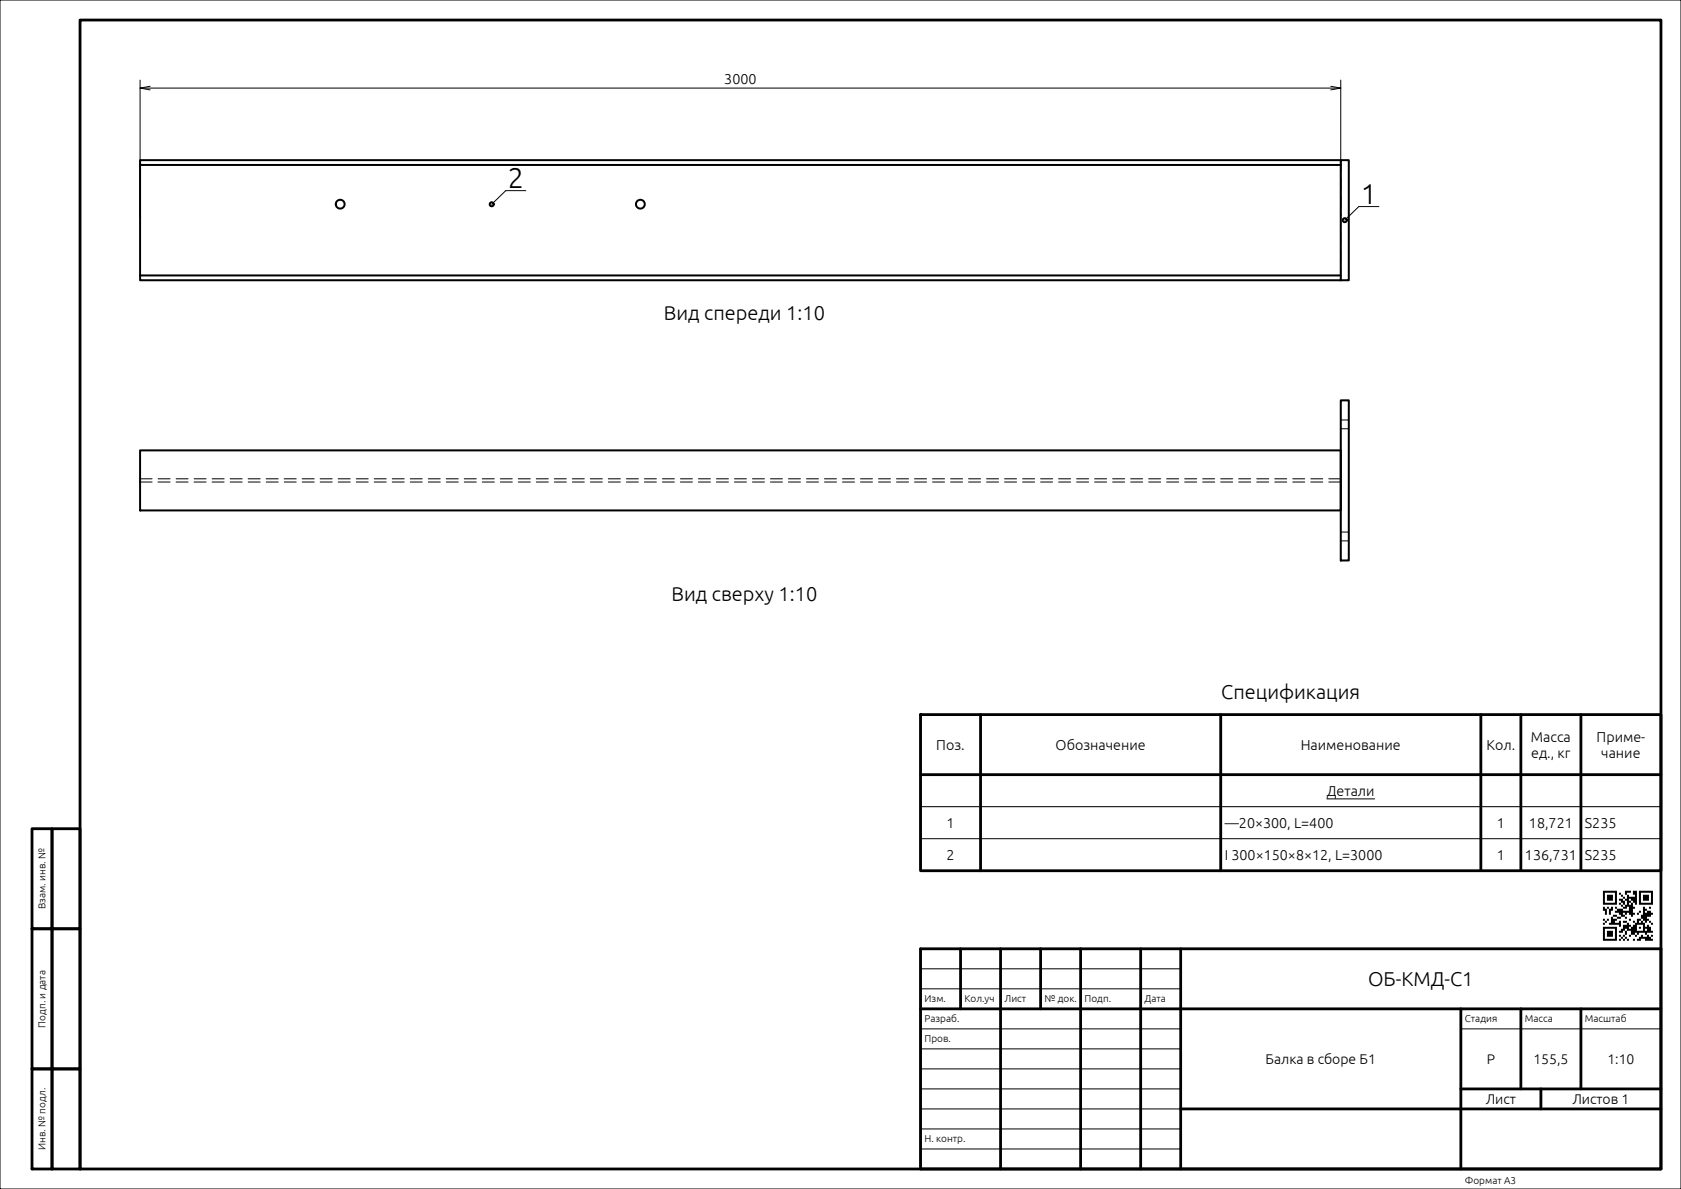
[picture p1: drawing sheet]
<svg xmlns="http://www.w3.org/2000/svg" width="420mm" height="297mm" viewBox="0 0 420 297" stroke-linecap="round" stroke-linejoin="round" font-family="sans-serif">
<g fill="none" stroke="#000" stroke-width=".25">
<path d="M0 0h420v297h-420zM35 20v34M35 22h300M37.5 21.6l-2.5 .4 2.5 .5M332.5 21.6l2.5 .4-2.5 .5M335 20v34M131.4 47.6h-5l-3.5 3.4M344.5 51.6h-5l-3.5 3.4M331.5 199.6h12M230 201.5h185M230 209.5h185M230 257h65"/>
<path d="M230 247h65M230 242h65M365 257h50M230 277h65M230 272h65M230 267h65M230 262h65M230 287h65M230 282h65"/>
</g>
<g fill="none" stroke="#000" stroke-width=".7">
<path d="M20 5h395v287h-395zM230 178.5h185v39h-185zM245 178.5v39M305 178.5v39M370 178.5v39M380 178.5v39M395 178.5v39M230 193.5h185M8 207h5v25h-5zM13 207h7v25h-7zM8 232h5v35h-5zM13 232h7v35h-7z"/>
<path d="M230 237h185v55h-185zM240 237v15M250 237v55M260 237v15M270 237v55M285 237v55M295 237v55M230 252h185M365 252v40M380 252v20M395 252v20M8 267h5v25h-5z"/>
<path d="M13 267h7v25h-7zM295 277h120M365 272h50M385 272v5"/>
</g>
<path d="M400.5 222.5v.5h.5v-.5zM401 222.5v.5h.5v-.5zM401.5 222.5v.5h.5v-.5zM402 222.5v.5h.5v-.5zM402.5 222.5v.5h.5v-.5zM403 222.5v.5h.5v-.5zM403.5 222.5v.5h.5v-.5zM406 222.5v.5h.5v-.5zM406.5 222.5v.5h.5v-.5zM407 222.5v.5h.5v-.5zM408 222.5v.5h.5v-.5zM408.5 222.5v.5h.5v-.5zM409.5 222.5v.5h.5v-.5zM410 222.5v.5h.5v-.5zM410.5 222.5v.5h.5v-.5zM411 222.5v.5h.5v-.5zM411.5 222.5v.5h.5v-.5zM412 222.5v.5h.5v-.5zM412.5 222.5v.5h.5v-.5zM400.5 223v.5h.5v-.5zM403.5 223v.5h.5v-.5zM404.5 223v.5h.5v-.5zM406 223v.5h.5v-.5zM408 223v.5h.5v-.5zM408.5 223v.5h.5v-.5zM409.5 223v.5h.5v-.5zM412.5 223v.5h.5v-.5zM400.5 223.5v.5h.5v-.5zM401.5 223.5v.5h.5v-.5zM402 223.5v.5h.5v-.5zM402.5 223.5v.5h.5v-.5zM403.5 223.5v.5h.5v-.5zM405 223.5v.5h.5v-.5zM406.5 223.5v.5h.5v-.5zM408.5 223.5v.5h.5v-.5zM409.5 223.5v.5h.5v-.5zM410.5 223.5v.5h.5v-.5zM411 223.5v.5h.5v-.5zM411.5 223.5v.5h.5v-.5zM412.5 223.5v.5h.5v-.5zM400.5 224v.5h.5v-.5zM401.5 224v.5h.5v-.5zM402 224v.5h.5v-.5zM402.5 224v.5h.5v-.5zM403.5 224v.5h.5v-.5zM405.5 224v.5h.5v-.5zM406.5 224v.5h.5v-.5zM407 224v.5h.5v-.5zM407.5 224v.5h.5v-.5zM408 224v.5h.5v-.5zM408.5 224v.5h.5v-.5zM409.5 224v.5h.5v-.5zM410.5 224v.5h.5v-.5zM411 224v.5h.5v-.5zM411.5 224v.5h.5v-.5zM412.5 224v.5h.5v-.5zM400.5 224.5v.5h.5v-.5zM401.5 224.5v.5h.5v-.5zM402 224.5v.5h.5v-.5zM402.5 224.5v.5h.5v-.5zM403.5 224.5v.5h.5v-.5zM404.5 224.5v.5h.5v-.5zM405 224.5v.5h.5v-.5zM406 224.5v.5h.5v-.5zM406.5 224.5v.5h.5v-.5zM407.5 224.5v.5h.5v-.5zM408 224.5v.5h.5v-.5zM408.5 224.5v.5h.5v-.5zM409.5 224.5v.5h.5v-.5zM410.5 224.5v.5h.5v-.5zM411 224.5v.5h.5v-.5zM411.5 224.5v.5h.5v-.5zM412.5 224.5v.5h.5v-.5zM400.5 225v.5h.5v-.5zM403.5 225v.5h.5v-.5zM405 225v.5h.5v-.5zM405.5 225v.5h.5v-.5zM406.5 225v.5h.5v-.5zM407 225v.5h.5v-.5zM408 225v.5h.5v-.5zM408.5 225v.5h.5v-.5zM409.5 225v.5h.5v-.5zM412.5 225v.5h.5v-.5zM400.5 225.5v.5h.5v-.5zM401 225.5v.5h.5v-.5zM401.5 225.5v.5h.5v-.5zM402 225.5v.5h.5v-.5zM402.5 225.5v.5h.5v-.5zM403 225.5v.5h.5v-.5zM403.5 225.5v.5h.5v-.5zM404.5 225.5v.5h.5v-.5zM405.5 225.5v.5h.5v-.5zM406.5 225.5v.5h.5v-.5zM407.5 225.5v.5h.5v-.5zM408.5 225.5v.5h.5v-.5zM409.5 225.5v.5h.5v-.5zM410 225.5v.5h.5v-.5zM410.5 225.5v.5h.5v-.5zM411 225.5v.5h.5v-.5zM411.5 225.5v.5h.5v-.5zM412 225.5v.5h.5v-.5zM412.5 225.5v.5h.5v-.5zM405 226v.5h.5v-.5zM406 226v.5h.5v-.5zM406.5 226v.5h.5v-.5zM407 226v.5h.5v-.5zM407.5 226v.5h.5v-.5zM400.5 226.5v.5h.5v-.5zM401.5 226.5v.5h.5v-.5zM402.5 226.5v.5h.5v-.5zM403.5 226.5v.5h.5v-.5zM405.5 226.5v.5h.5v-.5zM406 226.5v.5h.5v-.5zM407 226.5v.5h.5v-.5zM407.5 226.5v.5h.5v-.5zM408 226.5v.5h.5v-.5zM410.5 226.5v.5h.5v-.5zM412 226.5v.5h.5v-.5zM400.5 227v.5h.5v-.5zM401 227v.5h.5v-.5zM402 227v.5h.5v-.5zM402.5 227v.5h.5v-.5zM404 227v.5h.5v-.5zM404.5 227v.5h.5v-.5zM405 227v.5h.5v-.5zM407 227v.5h.5v-.5zM407.5 227v.5h.5v-.5zM410.5 227v.5h.5v-.5zM411 227v.5h.5v-.5zM401 227.5v.5h.5v-.5zM402 227.5v.5h.5v-.5zM403.5 227.5v.5h.5v-.5zM404 227.5v.5h.5v-.5zM404.5 227.5v.5h.5v-.5zM405 227.5v.5h.5v-.5zM405.5 227.5v.5h.5v-.5zM406 227.5v.5h.5v-.5zM406.5 227.5v.5h.5v-.5zM407 227.5v.5h.5v-.5zM407.5 227.5v.5h.5v-.5zM409.5 227.5v.5h.5v-.5zM410.5 227.5v.5h.5v-.5zM411.5 227.5v.5h.5v-.5zM412 227.5v.5h.5v-.5zM401 228v.5h.5v-.5zM402 228v.5h.5v-.5zM404.5 228v.5h.5v-.5zM405 228v.5h.5v-.5zM406 228v.5h.5v-.5zM407 228v.5h.5v-.5zM407.5 228v.5h.5v-.5zM408 228v.5h.5v-.5zM409 228v.5h.5v-.5zM410.5 228v.5h.5v-.5zM411 228v.5h.5v-.5zM411.5 228v.5h.5v-.5zM412 228v.5h.5v-.5zM412.5 228v.5h.5v-.5zM403 228.5v.5h.5v-.5zM403.5 228.5v.5h.5v-.5zM405 228.5v.5h.5v-.5zM405.5 228.5v.5h.5v-.5zM407.5 228.5v.5h.5v-.5zM410 228.5v.5h.5v-.5zM410.5 228.5v.5h.5v-.5zM411 228.5v.5h.5v-.5zM411.5 228.5v.5h.5v-.5zM412 228.5v.5h.5v-.5zM402.5 229v.5h.5v-.5zM404 229v.5h.5v-.5zM404.5 229v.5h.5v-.5zM406 229v.5h.5v-.5zM410 229v.5h.5v-.5zM410.5 229v.5h.5v-.5zM411 229v.5h.5v-.5zM400.5 229.5v.5h.5v-.5zM401.5 229.5v.5h.5v-.5zM402.5 229.5v.5h.5v-.5zM403 229.5v.5h.5v-.5zM403.5 229.5v.5h.5v-.5zM407 229.5v.5h.5v-.5zM409 229.5v.5h.5v-.5zM409.5 229.5v.5h.5v-.5zM410.5 229.5v.5h.5v-.5zM411 229.5v.5h.5v-.5zM411.5 229.5v.5h.5v-.5zM401 230v.5h.5v-.5zM402.5 230v.5h.5v-.5zM403 230v.5h.5v-.5zM404.5 230v.5h.5v-.5zM405.5 230v.5h.5v-.5zM406 230v.5h.5v-.5zM408 230v.5h.5v-.5zM409 230v.5h.5v-.5zM410 230v.5h.5v-.5zM411 230v.5h.5v-.5zM412 230v.5h.5v-.5zM400.5 230.5v.5h.5v-.5zM402 230.5v.5h.5v-.5zM402.5 230.5v.5h.5v-.5zM403 230.5v.5h.5v-.5zM403.5 230.5v.5h.5v-.5zM404 230.5v.5h.5v-.5zM404.5 230.5v.5h.5v-.5zM406.5 230.5v.5h.5v-.5zM408.5 230.5v.5h.5v-.5zM409 230.5v.5h.5v-.5zM409.5 230.5v.5h.5v-.5zM410 230.5v.5h.5v-.5zM410.5 230.5v.5h.5v-.5zM412.5 230.5v.5h.5v-.5zM404.5 231v.5h.5v-.5zM405.5 231v.5h.5v-.5zM406 231v.5h.5v-.5zM406.5 231v.5h.5v-.5zM407 231v.5h.5v-.5zM408 231v.5h.5v-.5zM408.5 231v.5h.5v-.5zM410.5 231v.5h.5v-.5zM411.5 231v.5h.5v-.5zM400.5 231.5v.5h.5v-.5zM401 231.5v.5h.5v-.5zM401.5 231.5v.5h.5v-.5zM402 231.5v.5h.5v-.5zM402.5 231.5v.5h.5v-.5zM403 231.5v.5h.5v-.5zM403.5 231.5v.5h.5v-.5zM405.5 231.5v.5h.5v-.5zM406 231.5v.5h.5v-.5zM406.5 231.5v.5h.5v-.5zM407.5 231.5v.5h.5v-.5zM408 231.5v.5h.5v-.5zM408.5 231.5v.5h.5v-.5zM409.5 231.5v.5h.5v-.5zM410.5 231.5v.5h.5v-.5zM411 231.5v.5h.5v-.5zM411.5 231.5v.5h.5v-.5zM412 231.5v.5h.5v-.5zM400.5 232v.5h.5v-.5zM403.5 232v.5h.5v-.5zM405 232v.5h.5v-.5zM405.5 232v.5h.5v-.5zM406.5 232v.5h.5v-.5zM407 232v.5h.5v-.5zM407.5 232v.5h.5v-.5zM408 232v.5h.5v-.5zM408.5 232v.5h.5v-.5zM410.5 232v.5h.5v-.5zM411.5 232v.5h.5v-.5zM412 232v.5h.5v-.5zM400.5 232.5v.5h.5v-.5zM401.5 232.5v.5h.5v-.5zM402 232.5v.5h.5v-.5zM402.5 232.5v.5h.5v-.5zM403.5 232.5v.5h.5v-.5zM404.5 232.5v.5h.5v-.5zM405 232.5v.5h.5v-.5zM406 232.5v.5h.5v-.5zM407.5 232.5v.5h.5v-.5zM408 232.5v.5h.5v-.5zM408.5 232.5v.5h.5v-.5zM409 232.5v.5h.5v-.5zM409.5 232.5v.5h.5v-.5zM410 232.5v.5h.5v-.5zM410.5 232.5v.5h.5v-.5zM411 232.5v.5h.5v-.5zM411.5 232.5v.5h.5v-.5zM412 232.5v.5h.5v-.5zM412.5 232.5v.5h.5v-.5zM400.5 233v.5h.5v-.5zM401.5 233v.5h.5v-.5zM402 233v.5h.5v-.5zM402.5 233v.5h.5v-.5zM403.5 233v.5h.5v-.5zM406 233v.5h.5v-.5zM407.5 233v.5h.5v-.5zM408 233v.5h.5v-.5zM409 233v.5h.5v-.5zM411 233v.5h.5v-.5zM400.5 233.5v.5h.5v-.5zM401.5 233.5v.5h.5v-.5zM402 233.5v.5h.5v-.5zM402.5 233.5v.5h.5v-.5zM403.5 233.5v.5h.5v-.5zM404.5 233.5v.5h.5v-.5zM405.5 233.5v.5h.5v-.5zM407 233.5v.5h.5v-.5zM408.5 233.5v.5h.5v-.5zM410 233.5v.5h.5v-.5zM411.5 233.5v.5h.5v-.5zM412.5 233.5v.5h.5v-.5zM400.5 234v.5h.5v-.5zM403.5 234v.5h.5v-.5zM405 234v.5h.5v-.5zM406 234v.5h.5v-.5zM409.5 234v.5h.5v-.5zM410 234v.5h.5v-.5zM410.5 234v.5h.5v-.5zM411 234v.5h.5v-.5zM411.5 234v.5h.5v-.5zM412 234v.5h.5v-.5zM400.5 234.5v.5h.5v-.5zM401 234.5v.5h.5v-.5zM401.5 234.5v.5h.5v-.5zM402 234.5v.5h.5v-.5zM402.5 234.5v.5h.5v-.5zM403 234.5v.5h.5v-.5zM403.5 234.5v.5h.5v-.5zM404.5 234.5v.5h.5v-.5zM405.5 234.5v.5h.5v-.5zM406.5 234.5v.5h.5v-.5zM408 234.5v.5h.5v-.5zM409 234.5v.5h.5v-.5zM409.5 234.5v.5h.5v-.5zM411 234.5v.5h.5v-.5zM411.5 234.5v.5h.5v-.5zM412 234.5v.5h.5v-.5zM412.5 234.5v.5h.5v-.5z" fill="#000"/>
<path d="M335 70v-30M35 119.6h300M335 107.1h2M335 104.9h2M35 120.4h300M335 135.1h2M335 132.9h2" fill="none" stroke="#000" stroke-width=".25" stroke-dasharray="3 1.5"/>
<g fill="none" stroke="#000" stroke-width=".5">
<path d="M35 41.2h300M335 40h-300v28.8M335 40h2v30h-2zM335 68.8h-300v1.2h300M35 112.5h300v15h-300zM335 100h2v40h-2z"/>
<circle cx="85" cy="51" r="1.1"/>
<circle cx="122.9" cy="51" r=".5"/>
<circle cx="160" cy="51" r="1.1"/>
<circle cx="336" cy="55" r=".5"/>
</g>
<g font-size="7.1">
<text x="126.9" y="47">2</text>
<text x="340" y="51">1</text>
</g>
<g font-size="5">
<text x="165.9" y="80">Вид спереди 1:10</text>
<text x="167.8" y="150">Вид сверху 1:10</text>
<text x="305.1" y="174.5">Спецификация</text>
<text x="341.8" y="246.3">ОБ-КМД-С1</text>
</g>
<g font-size="3.6">
<text x="181" y="21">3000</text>
<text x="382.5" y="185.3">Масса</text>
<text x="398.9" y="185.3">Приме-</text>
<text x="233.9" y="187.3">Поз.</text>
<text x="263.8" y="187.3">Обозначение</text>
<text x="325" y="187.3">Наименование</text>
<text x="371.4" y="187.3">Кол.</text>
<text x="382.6" y="189.3">ед., кг</text>
<text x="400.1" y="189.3">чание</text>
<text x="331.5" y="198.8">Детали</text>
<text x="236.5" y="206.8">1</text>
<text x="306" y="206.8">—20×300, L=400</text>
<text x="374" y="206.8">1</text>
<text x="382" y="206.8">18,721</text>
<text x="396" y="206.8">S235</text>
<text x="236.5" y="214.8">2</text>
<text x="306" y="214.8">I 300×150×8×12, L=3000</text>
<text x="374" y="214.8">1</text>
<text x="381" y="214.8">136,731</text>
<text x="396" y="214.8">S235</text>
</g>
<g font-size="3.5">
<text x="316.2" y="265.7">Балка в сборе Б1</text>
<text x="371.5" y="265.7">Р</text>
<text x="383.1" y="265.7">155,5</text>
<text x="401.6" y="265.7">1:10</text>
<text x="371.2" y="275.7">Лист</text>
<text x="392.9" y="275.7">Листов 1</text>
</g>
<g font-size="2.5">
<text x="11.4" y="227.1" transform="rotate(-90 11.4 227.1)">Взам. инв. №</text>
<text x="231" y="250.4">Изм.</text>
<text x="241" y="250.4">Кол.уч</text>
<text x="251" y="250.4">Лист</text>
<text x="261" y="250.4">№ док.</text>
<text x="271" y="250.4">Подп.</text>
<text x="286" y="250.4">Дата</text>
<text x="11.4" y="256.7" transform="rotate(-90 11.4 256.7)">Подп. и дата</text>
<text x="231" y="255.4">Разраб.</text>
<text x="366" y="255.4">Стадия</text>
<text x="381" y="255.4">Масса</text>
<text x="396" y="255.4">Масштаб</text>
<text x="231" y="260.4">Пров.</text>
<text x="11.4" y="287.2" transform="rotate(-90 11.4 287.2)">Инв. № подл.</text>
<text x="231" y="285.4">Н. контр.</text>
<text x="366" y="295.8">Формат A3</text>
</g>
</svg>
